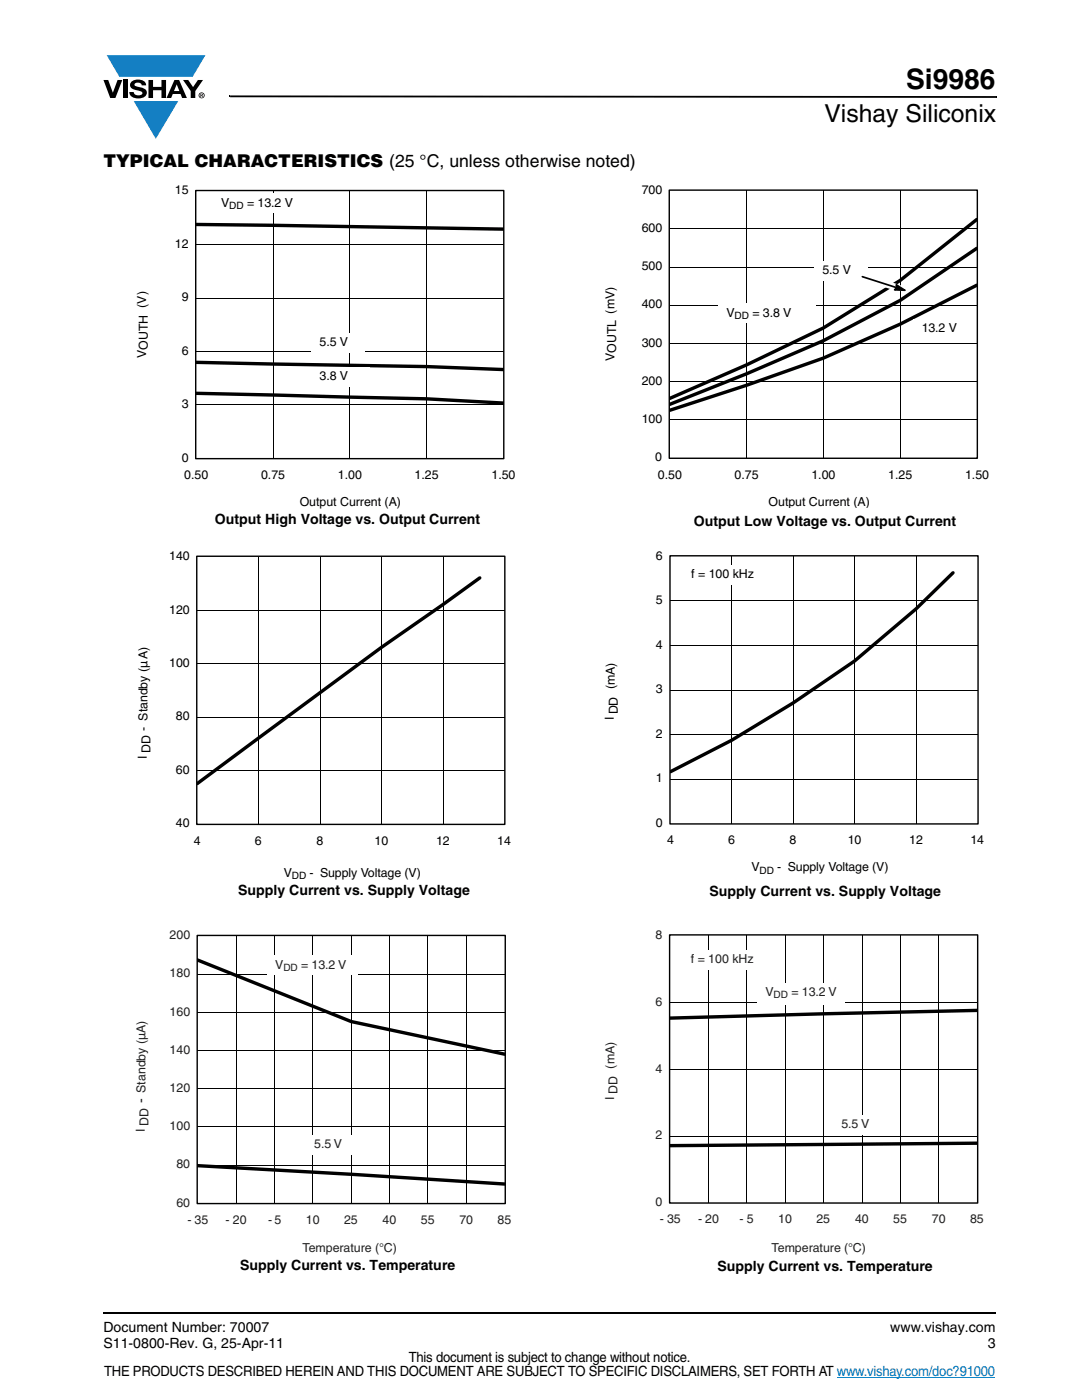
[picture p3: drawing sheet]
<svg xmlns="http://www.w3.org/2000/svg" width="216mm" height="279mm" viewBox="0 0 216 279" stroke-linecap="round" stroke-linejoin="round" font-family="sans-serif">
<path d="M20.5 261.8h.1v.4h-.1z" fill="#000"/>
<path d="M20.6 262h178.2" fill="none" stroke="#000" stroke-width=".36"/>
<path d="M20.6 11h20.4v16.7h-20.4z" fill="#fff"/>
<g fill="#147fc3">
<path d="M21.3 11h19.7l-2.6 4.4h-3.8h-10.8z"/>
<path d="M26.7 20.2h8.9l-4.5 7.5z"/>
</g>
<g fill="#000">
<path d="M20.6 16h1l.9 2.5 1-2.5h.9l-1.4 3.6h-1zM24.6 16h.9v3.6h-.9zM26.3 16.3a2.1 2.1 0 0 1 2.8 .3l.1 .4h-.9a.79 .79 0 0 0-.7-.5 .79 .79 0 0 0-.8 .4l.3 .3 1 .2a1.08 1.08 0 0 1 1.2 1.1 1.08 1.08 0 0 1-1.1 1.1 1.73 1.73 0 0 1-2.4-1.2h.9a.96 .96 0 0 0 .8 .6 .96 .96 0 0 0 .9-.4 1.31 1.31 0 0 0-1.2-.6 1.03 1.03 0 0 1-1.1-.6 1.03 1.03 0 0 1 .2-1.1zM29.6 16h.9v1.3h1.7v-1.3h.9v3.6h-.9v-1.6h-1.7v1.6h-.9zM36.5 16h1.1l.9 1.4 1-1.4h1l-1.5 2.2v1.4h-.9v-1.4zM45.7 19.1h.2v.3h-.2zM45.9 19.1l152.9 .1v.3l-152.9-.1zM198.8 19.2h.1v.3h-.1z"/>
<path d="M35.3 16.8l.5 1.4h-1.1zM34.8 16l-1.6 3.6h1l.3-.8h1.5l.3 .8h1l-1.6-3.6z"/>
<path d="M40.1 18.8h.2v.2h-.2zM40 18.7v.7h.1v-.3l.4 .3-.2-.3 .2-.2-.1-.2z"/>
<path d="M39.8 19a.46 .46 0 0 1 .9 0 .46 .46 0 0 1-.9 0zM39.6 19a.6 .6 0 0 0 1.2 0 .6 .6 0 0 0-1.2 0z"/>
</g>
<path d="M167 274.9h31.5" fill="none" stroke="#007ec4" stroke-width=".2"/>
<path d="M26.8 36.5h76.1v65.1h-76.1z" fill="#fff"/>
<path d="M54.5 38.1v53.4M69.8 38.1v53.4M85.2 38.1v53.4M39.1 59.5h61.4M39.1 48.8h61.4M39.1 70.2h61.4M39.1 80.8h61.4" fill="none" stroke="#000" stroke-width=".2"/>
<path d="M39.1 44.8l61.3 .9M39.1 72.3l46 .9 15.3 .6M39.1 78.5l46 1.1 15.3 .8" fill="none" stroke="#000" stroke-width=".68"/>
<path d="M39.1 38h61.4v53.5h-61.4z" fill="none" stroke="#000" stroke-width=".28"/>
<g fill="#fff">
<path d="M42.4 38.7h22.1v3.8h-22.1z"/>
<path d="M62.1 66.5h10.7v3.8h-10.7z"/>
<path d="M62.1 73.2h11.7v3.9h-11.7z"/>
<path d="M27 109.5h77.6v66.4h-77.6z"/>
</g>
<path d="M51.6 111.1v53.4M63.9 111.1v53.4M76.1 111.1v53.4M88.4 111.1v53.4M39.3 132.5h61.4M39.3 121.8h61.4M39.3 153.8h61.4M39.3 143.1h61.4" fill="none" stroke="#000" stroke-width=".2"/>
<path d="M95.7 115.3l-7.3 5.4-12.3 8.5-36.8 27.2" fill="none" stroke="#000" stroke-width=".68"/>
<path d="M39.3 111h61.4v53.5h-61.4z" fill="none" stroke="#000" stroke-width=".28"/>
<path d="M26.6 185.3h78v65.2h-78z" fill="#fff"/>
<g fill="none" stroke="#000" stroke-width=".2">
<path d="M39.4 194.4h61.4M47.1 186.8v53.4M54.7 186.8v53.4M62.4 186.8v53.4M70 186.8v53.4M77.7 186.8v53.4M85.4 186.8v53.4M93.1 186.8v53.4M39.4 217.3h61.4M39.4 209.7h61.4M39.4 202.1h61.4M39.4 232.5h61.4"/>
<path d="M39.4 224.9h61.4"/>
</g>
<path d="M39.4 191.6l30.7 12.3 30.6 6.5M39.4 232.6l30.7 1.8 30.6 1.9" fill="none" stroke="#000" stroke-width=".68"/>
<path d="M39.3 186.7h61.5v53.5h-61.5z" fill="none" stroke="#000" stroke-width=".28"/>
<g fill="#fff">
<path d="M53.2 190.8h18.2v3.8h-18.2z"/>
<path d="M61 226.6h11.8v3.9h-11.8z"/>
<path d="M120.3 36.4h77.1v65.1h-77.1z"/>
</g>
<path d="M149 38v53.5M164.3 38v53.5M179.6 38v53.5M133.6 53.3h61.4M133.6 45.7h61.4M133.6 76.2h61.4M133.6 68.6h61.4M133.6 60.9h61.4M133.6 83.8h61.4" fill="none" stroke="#000" stroke-width=".2"/>
<path d="M194.9 56.9l-15.3 7.8-15.3 6.8-15.3 5.4-15.4 5M194.9 49.5l-15.3 10.5-15.3 8-15.3 6.6-15.4 6.1M194.9 43.8l-15.3 12.2-15.3 9.5-15.3 7.3-15.4 6.7" fill="none" stroke="#000" stroke-width=".68"/>
<path d="M133.5 37.9h61.5v53.6h-61.5z" fill="none" stroke="#000" stroke-width=".28"/>
<g fill="#fff">
<path d="M143.3 60.6h19.5v3.8h-19.5z"/>
<path d="M162.4 52.2h10.7v3.8h-10.7z"/>
<path d="M182.2 63.7h11.7v3.8h-11.7z"/>
</g>
<path d="M172.1 55.2l7.2 2.3" fill="none" stroke="#fff" stroke-width="1.4"/>
<path d="M172.1 55.2l8.4 2.7M178.8 56.8l1.7 1.1-2-.1 .4-.4z" fill="none" stroke="#000" stroke-width=".34"/>
<path d="M178.8 56.8l1.7 1.1-2-.1 .4-.4z" fill="#000"/>
<path d="M120.2 109.5h78.4v65.4h-78.4z" fill="#fff"/>
<path d="M133.8 119.9h61.4M146 111v53.4M158.3 111v53.4M170.6 111v53.4M182.8 111v53.4M133.8 137.7h61.4M133.8 128.8h61.4M133.8 155.5h61.4M133.8 146.6h61.4" fill="none" stroke="#000" stroke-width=".2"/>
<path d="M190.2 114.3l-7.4 7.2-12.3 10.4-12.3 8.4-12.2 7.5-12.2 6.2" fill="none" stroke="#000" stroke-width=".68"/>
<path d="M133.7 110.9h61.5v53.5h-61.5z" fill="none" stroke="#000" stroke-width=".28"/>
<g fill="#fff">
<path d="M136.2 112.9h20.1v3.8h-20.1z"/>
<path d="M120.4 185.3h78.2v65.1h-78.2z"/>
</g>
<path d="M141.4 186.7v53.4M149 186.7v53.4M156.7 186.7v53.4M164.3 186.7v53.4M172 186.7v53.4M179.6 186.7v53.4M187.3 186.7v53.4M133.7 213.5h61.4M133.7 200.1h61.4M133.7 226.8h61.4" fill="none" stroke="#000" stroke-width=".2"/>
<path d="M195 201.6l-61.4 1.6M195 228.1l-61.4 .5" fill="none" stroke="#000" stroke-width=".68"/>
<path d="M133.6 186.6h61.5v53.5h-61.5z" fill="none" stroke="#000" stroke-width=".28"/>
<g fill="#fff">
<path d="M151.1 196.1h17.3v4.4h-17.3z"/>
<path d="M166.2 222.6h10v3.8h-10z"/>
<path d="M136.2 189.7h17v3.8h-17z"/>
</g>
<text font-size="5.6" x="180.8" y="17.7">Si9986</text>
<text font-size="4.9" x="164.5" y="24.3">Vishay Siliconix</text>
<text font-size="3.5" x="20.6" y="33.3">TYPICAL CHARACTERISTICS (25 °C, unless otherwise noted)</text>
<g font-size="2.8">
<text x="42.9" y="104.6">Output High Voltage vs. Output Current</text>
<text x="138.5" y="105">Output Low Voltage vs. Output Current</text>
<text x="47.5" y="178.7">Supply Current vs. Supply Voltage</text>
<text x="141.5" y="178.8">Supply Current vs. Supply Voltage</text>
<text x="47.9" y="253.4">Supply Current vs. Temperature</text>
<text x="143.2" y="253.7">Supply Current vs. Temperature</text>
<text x="20.6" y="265.9">Document Number: 70007</text>
<text x="20.6" y="269.1">S11-0800-Rev. G, 25-Apr-11</text>
<text x="177.7" y="265.9">www.vishay.com</text>
<text x="197.1" y="269.1">3</text>
<text x="20.8" y="274.7">THE PRODUCTS DESCRIBED HEREIN AND THIS DOCUMENT ARE SUBJECT TO SPECIFIC DISCLAIMERS, SET FORTH AT www.vishay.com/doc?91000</text>
<text x="81.6" y="271.9">This document is subject to change without notice.</text>
</g>
<text font-size="2.8" fill="#231f20" x="29" y="220.2" transform="rotate(-90 29 220.2)">-</text>
<g font-size="2.5">
<text x="34.9" y="38.8">15</text>
<text x="44.1" y="41.2">V</text>
<text x="49.3" y="41.2">= 13.2 V</text>
<text x="128" y="38.7">700</text>
<text x="128" y="46.3">600</text>
<text x="34.9" y="49.5">12</text>
<text x="128" y="53.9">500</text>
<text x="164.1" y="54.7">5.5 V</text>
<text x="36.3" y="60.1">9</text>
<text x="128" y="61.6">400</text>
<text x="145" y="63.2">V</text>
<text x="150.1" y="63.2">= 3.8 V</text>
<text x="29.1" y="71.4" transform="rotate(-90 29.1 71.4)">VOUTH (V)</text>
<text x="36.3" y="70.8">6</text>
<text x="63.8" y="69">5.5 V</text>
<text x="128" y="69.2">300</text>
<text x="183.9" y="66.2">13.2 V</text>
<text x="63.8" y="75.8">3.8 V</text>
<text x="122.6" y="72.1" transform="rotate(-90 122.6 72.1)">VOUTL (mV)</text>
<text x="128" y="76.8">200</text>
<text x="36.3" y="81.5">3</text>
<text x="128" y="84.4">100</text>
<text x="36.3" y="92.1">0</text>
<text x="36.8" y="95.6">0.50</text>
<text x="52.1" y="95.6">0.75</text>
<text x="67.4" y="95.6">1.00</text>
<text x="82.7" y="95.6">1.25</text>
<text x="98.1" y="95.6">1.50</text>
<text x="130.8" y="92">0</text>
<text x="131.3" y="95.5">0.50</text>
<text x="146.6" y="95.5">0.75</text>
<text x="161.9" y="95.5">1.00</text>
<text x="177.2" y="95.5">1.25</text>
<text x="192.6" y="95.5">1.50</text>
<text x="59.8" y="101">Output Current (A)</text>
<text x="153.4" y="100.9">Output Current (A)</text>
<text x="33.8" y="111.8">140</text>
<text x="130.9" y="111.7">6</text>
<text x="137.9" y="115.4">f = 100 kHz</text>
<text x="33.8" y="122.4">120</text>
<text x="130.9" y="120.6">5</text>
<text x="130.9" y="129.5">4</text>
<text x="33.8" y="133.1">100</text>
<text x="35.1" y="143.8">80</text>
<text x="122.5" y="143.8" transform="rotate(-90 122.5 143.8)">I</text>
<text x="123.3" y="142.6" transform="rotate(-90 123.3 142.6)">DD (mA)</text>
<text x="130.9" y="138.4">3</text>
<text x="130.9" y="147.2">2</text>
<text x="29.3" y="151.6" transform="rotate(-90 29.3 151.6)">I</text>
<text x="30" y="150.3" transform="rotate(-90 30 150.3)">DD - Standby (µA)</text>
<text x="35.1" y="154.4">60</text>
<text x="130.9" y="156.1">1</text>
<text x="35.1" y="165.1">40</text>
<text x="130.9" y="165">0</text>
<text x="38.7" y="168.6">4</text>
<text x="50.9" y="168.6">6</text>
<text x="63.1" y="168.6">8</text>
<text x="74.7" y="168.6">10</text>
<text x="87" y="168.6">12</text>
<text x="99.2" y="168.6">14</text>
<text x="133.1" y="168.5">4</text>
<text x="145.3" y="168.5">6</text>
<text x="149.9" y="173.9">V</text>
<text x="155.1" y="173.9">- Supply Voltage (V)</text>
<text x="157.6" y="168.5">8</text>
<text x="169.2" y="168.5">10</text>
<text x="181.4" y="168.5">12</text>
<text x="193.6" y="168.5">14</text>
<text x="56.6" y="174.9">V</text>
<text x="61.8" y="174.9">- Supply Voltage (V)</text>
</g>
<g font-size="2.5" fill="#231f20">
<text x="33.8" y="187.4">200</text>
<text x="130.8" y="187.4">8</text>
<text x="33.8" y="195.1">180</text>
<text x="54.9" y="193.3">V</text>
<text x="60.1" y="193.3">= 13.2 V</text>
<text x="137.8" y="192.2">f = 100 kHz</text>
<text x="33.8" y="202.7">160</text>
<text x="130.8" y="200.7">6</text>
<text x="152.7" y="198.7">V</text>
<text x="157.9" y="198.7">= 13.2 V</text>
<text x="33.8" y="210.3">140</text>
<text x="130.8" y="214.1">4</text>
<text x="29" y="218.1" transform="rotate(-90 29 218.1)">Standby (µA)</text>
<text x="33.8" y="217.9">120</text>
<text x="122.5" y="219.5" transform="rotate(-90 122.5 219.5)">I</text>
<text x="123.2" y="218.2" transform="rotate(-90 123.2 218.2)">DD (mA)</text>
<text x="28.9" y="225.9" transform="rotate(-90 28.9 225.9)">I</text>
<text x="29.6" y="224.6" transform="rotate(-90 29.6 224.6)">DD</text>
<text x="33.8" y="225.5">100</text>
<text x="130.8" y="227.4">2</text>
<text x="167.9" y="225.1">5.5 V</text>
<text x="35.2" y="233.2">80</text>
<text x="62.7" y="229.2">5.5 V</text>
<text x="35.2" y="240.8">60</text>
<text x="37.4" y="244.3">- 35</text>
<text x="45" y="244.3">- 20</text>
<text x="53.5" y="244.3">- 5</text>
<text x="61" y="244.3">10</text>
<text x="68.6" y="244.3">25</text>
<text x="76.3" y="244.3">40</text>
<text x="84" y="244.3">55</text>
<text x="91.7" y="244.3">70</text>
<text x="99.3" y="244.3">85</text>
<text x="130.8" y="240.7">0</text>
<text x="131.7" y="244.1">- 35</text>
<text x="139.3" y="244.1">- 20</text>
<text x="147.6" y="244.1">- 5</text>
<text x="155.3" y="244.1">10</text>
<text x="162.9" y="244.1">25</text>
<text x="170.6" y="244.1">40</text>
<text x="178.2" y="244.1">55</text>
<text x="185.9" y="244.1">70</text>
<text x="193.6" y="244.1">85</text>
<text x="60.3" y="249.9">Temperature (°C)</text>
<text x="153.9" y="249.8">Temperature (°C)</text>
</g>
<g font-size="2">
<text x="45.7" y="41.7">DD</text>
<text x="146.6" y="63.7">DD</text>
<text x="58.2" y="175.4">DD</text>
<text x="151.6" y="174.4">DD</text>
</g>
<g font-size="2" fill="#231f20">
<text x="56.5" y="193.8">DD</text>
<text x="154.4" y="199.2">DD</text>
</g>
</svg>
